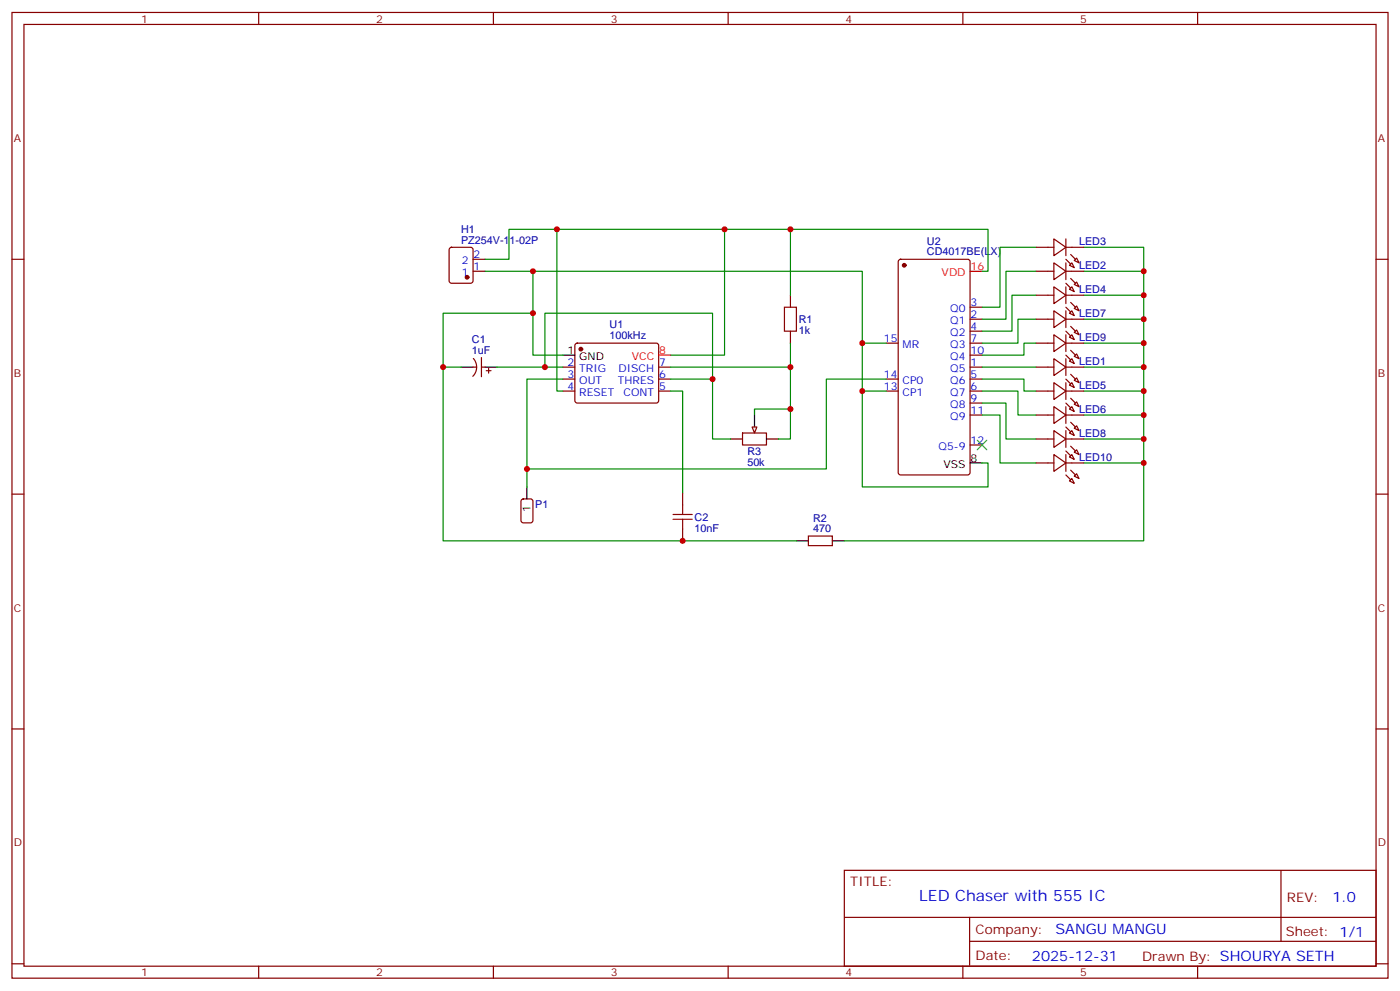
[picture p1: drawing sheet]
<svg xmlns="http://www.w3.org/2000/svg" width="412mm" height="292mm" viewBox="0 0 412 292" stroke-linecap="round" stroke-linejoin="round" font-family="sans-serif">
<g fill="none" stroke="#870000" stroke-width=".35">
<path d="M3.5 3.7h405.4v284.3h-405.4zM7.1 7.2h398.2v277.3h-398.2zM76.2 3.7v3.5M145.3 3.7v3.5M214.5 3.7v3.5M283.6 3.7v3.5M352.8 3.7v3.5M3.5 76.3h3.6M132.5 73l.5-.2h5.6l.7 .4v9.5l-.4 .6-5.9 .1-.7-.5v-9.4zM139.3 76.3h3.6M139.3 79.9h3.6M264.8 76.5l.5-.2h19.7l.7 .5 .1 62.3-.5 .7h-20l-.7-.4v-62.4z"/>
<path d="M405.3 76.3h3.6M232.8 86.9v3.6M232.8 97.5v3.5M285.8 97.5h3.5M285.8 94h3.5M285.8 90.5h3.5M139.3 108.1h1.1M139.4 105.6a3.8 3.8 0 0 1-.1 5.2M141.8 108.1h1.1M141.8 105.3v5.6M143.2 109.1h1.4M143.9 108.4v1.5"/>
<path d="M165.8 108.1h3.5M165.8 111.6h3.5M165.8 115.1h3.5M169.6 101.2l.4-.2h23.3l.5 .2 .2 .5v16.5l-.7 .5-23.5-.1-.5-.6v-16.3zM194 108.1h3.6M194 111.6h3.6M194 115.1h3.6M261.1 111.6h3.5M261.1 115.1h3.5M261.1 101h3.5M285.8 108.1h3.5M285.8 111.6h3.5"/>
<path d="M285.8 115.1h3.5M285.8 101h3.5M285.8 118.7h3.5M285.8 104.6h3.5M218.7 127.5h7.1v3.5h-7.1zM285.8 122.2h3.5M285.8 131h3.5M3.5 145.5h3.6M153.7 147.1l.5-.2h2.1l.6 .4 .1 5.9-.5 .7-2.3 .1-.7-.5v-5.9zM201.1 145.1v3.6M201.1 155.7v3.5M238.1 157.8h7.1v2.9h-7.1z"/>
<path d="M405.3 145.5h3.6M3.5 214.6h3.6M405.3 214.6h3.6M248.7 256.3h156.6v28.2h-156.6zM377.3 256.3v20.9M248.7 270.1h156.5M285.6 277.2h119.6M285.6 270.1v14.1M3.5 283.8h3.6M76.2 284.5v3.5M145.3 284.5v3.5M214.5 284.5v3.5"/>
<path d="M283.6 284.5v3.5M352.8 284.5v3.5M405.3 283.8h3.6"/>
</g>
<g fill="#870000" stroke="#870000" stroke-width=".35">
<circle cx="171.1" cy="102.8" r=".53"/>
<circle cx="266.3" cy="78.1" r=".53"/>
<circle cx="137.6" cy="81.6" r=".53"/>
</g>
<path d="M135.8 108.1h3.5M142.9 108.1h3.5M165.8 104.6h3.5M215.2 129.3h3.5M222.2 122.2v3.5M225.8 129.3h3.5M285.8 136.3h3.5M155.2 143.4v3.5M234.6 159.2h3.5M245.2 159.2h3.5" fill="none" stroke="#000" stroke-width=".35"/>
<path d="M285.8 79.9h3.5M194 104.6h3.6" fill="none" stroke="#f00" stroke-width=".35"/>
<path d="M231.1 90.5h3.5v7h-3.5zM198.3 152.9h5.6M198.3 151.5h5.6M201.1 148.7v2.8M201.1 152.9v2.8" fill="none" stroke="#a10000" stroke-width=".35"/>
<g fill="none" stroke="#008700" stroke-width=".35">
<path d="M142.9 79.9h111.1v21.1h7.1M142.9 76.3h7v-8.8h141.1v12.4h-1.7M157 79.9v12.3M164 67.5v47.6h1.8M213.4 67.5v37.1h-15.8M232.8 67.5v19.4M305.2 72.8h-10.6v17.7h-5.3M305.2 79.9h-8.9v14.1h-7M319.3 72.8h17.6v86.4h-88.2M319.3 79.9h17.6M305.2 86.9h-7.1v10.6h-8.8M305.2 94h-5.3v7h-10.6"/>
<path d="M319.3 86.9h17.6M319.3 94h17.6M135.8 108.1h-5.3v51.1h104.1M146.4 108.1h19.4M160.5 108.1v-15.9h49.4v37.1h5.3M165.8 104.6h-8.8v-12.4h-26.5v15.9M165.8 111.6h-10.6v31.8M197.6 115.1h3.5v30M197.6 108.1h35.2M197.6 111.6h12.3M232.8 101v28.3h-3.5M254 101v42.4h37v-7.1h-1.7"/>
<path d="M254 115.1h7.1M289.3 111.6h12.3v3.5h3.6M289.3 115.1h10.6v7.1h5.3M289.3 118.7h7v10.6h8.9M289.3 108.1h15.9M305.2 101h-3.6v3.6h-12.3M319.3 108.1h17.6M319.3 101h17.6M319.3 115.1h17.6M232.8 120.4h-10.6v1.8M289.3 122.2h5.3v14.1h10.6M319.3 122.2h17.6"/>
<path d="M319.3 129.3h17.6M319.3 136.3h17.6"/>
</g>
<path d="M287.9 129.6l2.8 2.8M290.7 129.6l-2.8 2.8" fill="none" stroke="#3c3" stroke-width=".35"/>
<path d="M221.5 125.7h1.5l-.8 1.8z" fill="#f0f0f0" stroke="#870000" stroke-width=".35"/>
<path d="M261.1 111.6h-17.7v26.5h-88.2" fill="none" stroke="#008700" stroke-width=".35"/>
<g fill="none" stroke="#870000" stroke-width=".35">
<path d="M305.2 79.9h5.2M305.2 72.8h5.2M310.4 77.4l3.6 2.5-3.6 2.4zM310.4 70.3l3.6 2.5-3.6 2.5zM314 70.3v5M314 77.4v4.9M314 79.9h5.3M314 72.8h5.3M315 78.1l.7-.7 .7 1.4zM316.4 76.7l.7-.7 .8 1.4zM305.2 86.9h5.2M305.2 94h5.2"/>
<path d="M310.4 84.5l3.6 2.4-3.6 2.5zM310.4 91.5l3.6 2.5-3.6 2.4zM310.4 98.6l3.6 2.4-3.6 2.5zM314 84.5v4.9M314 91.5v4.9M314 98.6v4.9M314 86.9h5.3M314 94h5.3M315 85.2l.7-.7 .7 1.4zM315 92.2l.7-.7 .7 1.4zM315 99.3l.7-.7 .7 1.4zM316.4 83.7l.7-.7 .8 1.5z"/>
<path d="M317.1 90.1l.8 1.4-1.5-.7zM317.1 97.2l.8 1.4-1.5-.7zM305.2 108.1h5.2M305.2 115.1h5.2M305.2 101h5.2M310.4 105.6l3.6 2.5-3.6 2.5zM310.4 112.7l3.6 2.4-3.6 2.5zM310.4 119.7l3.6 2.5-3.6 2.5zM314 108.1h5.3M314 105.6v5M314 112.7v4.9M314 119.7v5"/>
<path d="M314 115.1h5.3M314 101h5.3M315 113.4l.7-.7 .7 1.4zM315 106.3l.7-.7 .7 1.4zM317.1 111.3l.8 1.4-1.5-.7zM317.1 118.3l.8 1.4-1.5-.7zM317.1 104.2l.8 1.4-1.5-.7zM305.2 122.2h5.2M305.2 129.3h5.2M305.2 136.3h5.2M310.4 126.8l3.6 2.5-3.6 2.4zM310.4 133.8l3.6 2.5-3.6 2.5z"/>
<path d="M314 126.8v4.9M314 133.8v5M314 122.2h5.3M314 129.3h5.3M314 136.3h5.3M315 120.4l.7-.7 .7 1.4zM315 127.5l.7-.7 .7 1.4zM315 134.5l.7-.7 .7 1.5zM316.4 133.1l.7-.7 .8 1.4zM317.1 125.4l.8 1.4-1.5-.7zM315 141.6l.7-.7 .7 1.4zM316.4 140.2l.7-.7 .8 1.4z"/>
</g>
<g fill="#870000" stroke="#870000" stroke-width=".35">
<path d="M315.4 110.2l1.4 1.4z"/>
<path d="M314 111.6l1.4 1.4z"/>
<path d="M315.4 82l1.4 1.4z"/>
<path d="M314 83.4l1.4 1.4z"/>
<path d="M315.4 74.9l1.4 1.4z"/>
<path d="M314 76.3l1.4 1.5z"/>
<path d="M315.4 89l1.4 1.5z"/>
<path d="M314 90.5l1.4 1.4z"/>
<path d="M315.4 117.3l1.4 1.4z"/>
<path d="M314 118.7l1.4 1.4z"/>
<path d="M315.4 124.3l1.4 1.4z"/>
<path d="M314 125.7l1.4 1.4z"/>
<path d="M315.4 96.1l1.4 1.4z"/>
<path d="M314 97.5l1.4 1.4z"/>
<path d="M315.4 131.4l1.4 1.4z"/>
<path d="M314 132.8l1.4 1.4z"/>
<path d="M315.4 103.2l1.4 1.4z"/>
<path d="M314 104.6l1.4 1.4z"/>
<path d="M315.4 138.4l1.4 1.4z"/>
<path d="M314 139.8l1.4 1.5z"/>
</g>
<g fill="#c00">
<circle cx="336.9" cy="101" r=".88"/>
<circle cx="336.9" cy="108.1" r=".88"/>
<circle cx="336.9" cy="115.1" r=".88"/>
<circle cx="336.9" cy="122.2" r=".88"/>
<circle cx="336.9" cy="129.3" r=".88"/>
<circle cx="336.9" cy="136.3" r=".88"/>
<circle cx="201.1" cy="159.2" r=".88"/>
<circle cx="130.5" cy="108.1" r=".88"/>
<circle cx="157" cy="79.9" r=".88"/>
<circle cx="157" cy="92.2" r=".88"/>
<circle cx="160.5" cy="108.1" r=".88"/>
<circle cx="232.8" cy="120.4" r=".88"/>
<circle cx="232.8" cy="108.1" r=".88"/>
<circle cx="232.8" cy="67.5" r=".88"/>
<circle cx="213.4" cy="67.5" r=".88"/>
<circle cx="164" cy="67.5" r=".88"/>
<circle cx="209.9" cy="111.6" r=".88"/>
<circle cx="254" cy="115.1" r=".88"/>
<circle cx="254" cy="101" r=".88"/>
<circle cx="155.2" cy="138.1" r=".88"/>
<circle cx="336.9" cy="94" r=".88"/>
<circle cx="336.9" cy="86.9" r=".88"/>
<circle cx="336.9" cy="79.9" r=".88"/>
</g>
<text font-size="4.6" fill="#00f" x="270.8" y="265.3">LED Chaser with 555 IC</text>
<g font-size="4.2" fill="#00f">
<text x="392.5" y="265.5">1.0</text>
<text x="310.9" y="275.1">SANGU MANGU</text>
<text x="304" y="282.9">2025-12-31</text>
</g>
<g font-size="3.9" fill="#800">
<text x="250.5" y="260.8">TITLE:</text>
<text x="379.1" y="265.5">REV:</text>
<text x="287.4" y="275">Company:</text>
<text x="378.7" y="275.7">Sheet: 1/1</text>
<text x="287.4" y="282.7">Date:</text>
<text x="336.4" y="282.8">Drawn By: SHOURYA SETH</text>
</g>
<g font-size="3.2" fill="#800">
<text x="41.6" y="6.7">1</text>
<text x="110.8" y="6.7">2</text>
<text x="179.9" y="6.7">3</text>
<text x="249.1" y="6.7">4</text>
<text x="318.2" y="6.7">5</text>
<text x="4.1" y="41.8">A</text>
<text x="405.9" y="41.8">A</text>
<text x="4.1" y="110.9">B</text>
<text x="405.9" y="110.9">B</text>
<text x="4.1" y="180.1">C</text>
<text x="405.9" y="180.1">C</text>
<text x="4.1" y="249.2">D</text>
<text x="405.9" y="249.2">D</text>
<text x="41.6" y="287.5">1</text>
<text x="110.8" y="287.5">2</text>
<text x="179.9" y="287.5">3</text>
<text x="249.1" y="287.5">4</text>
<text x="318.2" y="287.5">5</text>
</g>
<g font-size="3.2" fill="#000080">
<text x="135.8" y="71.8">PZ254V-11-02P</text>
<text x="135.8" y="68.6">H1</text>
<text x="273.1" y="72">U2</text>
<text x="273.1" y="75.2">CD4017BE(LX)</text>
<text x="317.9" y="72.2">LED3</text>
<text x="317.9" y="79.3">LED2</text>
<text x="317.9" y="86.3">LED4</text>
<text x="235.3" y="95.2">R1</text>
<text x="317.9" y="93.4">LED7</text>
<text x="139" y="101.1">C1</text>
<text x="179.6" y="99.9">100kHz</text>
<text x="179.6" y="96.7">U1</text>
<text x="235.3" y="98.3">1k</text>
<text x="317.9" y="100.4">LED9</text>
<text x="139" y="104.2">1uF</text>
<text x="317.9" y="107.5">LED1</text>
<text x="317.9" y="114.6">LED5</text>
<text x="317.9" y="121.6">LED6</text>
<text x="317.9" y="128.7">LED8</text>
<text x="220.1" y="137.3">50k</text>
<text x="220.1" y="134.1">R3</text>
<text x="317.9" y="135.7">LED10</text>
<text x="157.7" y="149.5">P1</text>
<text x="204.6" y="153.4">C2</text>
<text x="239.5" y="153.6">R2</text>
<text x="204.6" y="156.5">10nF</text>
<text x="239.5" y="156.8">470</text>
</g>
<g font-size="3.2" fill="#00f">
<text x="136" y="77.8">2</text>
<text x="139.5" y="76">2</text>
<text x="136" y="81.3">1</text>
<text x="139.5" y="79.5">1</text>
<text x="279.9" y="95.4">Q1</text>
<text x="279.9" y="91.9">Q0</text>
<text x="285.9" y="93.6">2</text>
<text x="285.9" y="90.1">3</text>
<text x="260.4" y="100.7">15</text>
<text x="279.9" y="98.9">Q2</text>
<text x="285.9" y="100.7">7</text>
<text x="285.9" y="97.2">4</text>
<text x="167.1" y="107.7">2</text>
<text x="194.2" y="107.7">7</text>
<text x="265.9" y="102.4">MR</text>
<text x="279.9" y="106">Q4</text>
<text x="279.9" y="102.4">Q3</text>
<text x="285.9" y="107.7">1</text>
<text x="285.9" y="104.2">10</text>
<text x="167.1" y="111.3">3</text>
<text x="170.6" y="109.5">TRIG</text>
<text x="170.6" y="113">OUT</text>
<text x="182" y="113">THRES</text>
<text x="182.2" y="109.5">DISCH</text>
<text x="194.2" y="111.3">6</text>
<text x="260.4" y="111.3">14</text>
<text x="265.9" y="113">CP0</text>
<text x="279.9" y="113">Q6</text>
<text x="279.9" y="109.5">Q5</text>
<text x="285.9" y="111.3">5</text>
<text x="167.1" y="114.8">4</text>
<text x="170.6" y="116.6">RESET</text>
<text x="183.7" y="116.6">CONT</text>
<text x="194.2" y="114.8">5</text>
<text x="260.4" y="114.8">13</text>
<text x="265.9" y="116.6">CP1</text>
<text x="279.9" y="116.6">Q7</text>
<text x="285.9" y="118.3">9</text>
<text x="285.9" y="114.8">6</text>
<text x="279.9" y="123.6">Q9</text>
<text x="279.9" y="120.1">Q8</text>
<text x="285.9" y="121.8">11</text>
<text x="285.9" y="130.7">12</text>
<text x="276.5" y="132.4">Q5-9</text>
</g>
<g font-size="3.2" fill="#f00">
<text x="277.4" y="81.3">VDD</text>
<text x="285.9" y="79.5">16</text>
<text x="186.1" y="106">VCC</text>
<text x="194.2" y="104.2">8</text>
</g>
<g font-size="3.2">
<text x="167.1" y="104.2">1</text>
<text x="170.6" y="106">GND</text>
<text x="277.9" y="137.7">VSS</text>
<text x="285.9" y="136">8</text>
<text x="156.3" y="150.7" transform="rotate(-90 156.3 150.7)">1</text>
</g>
</svg>
